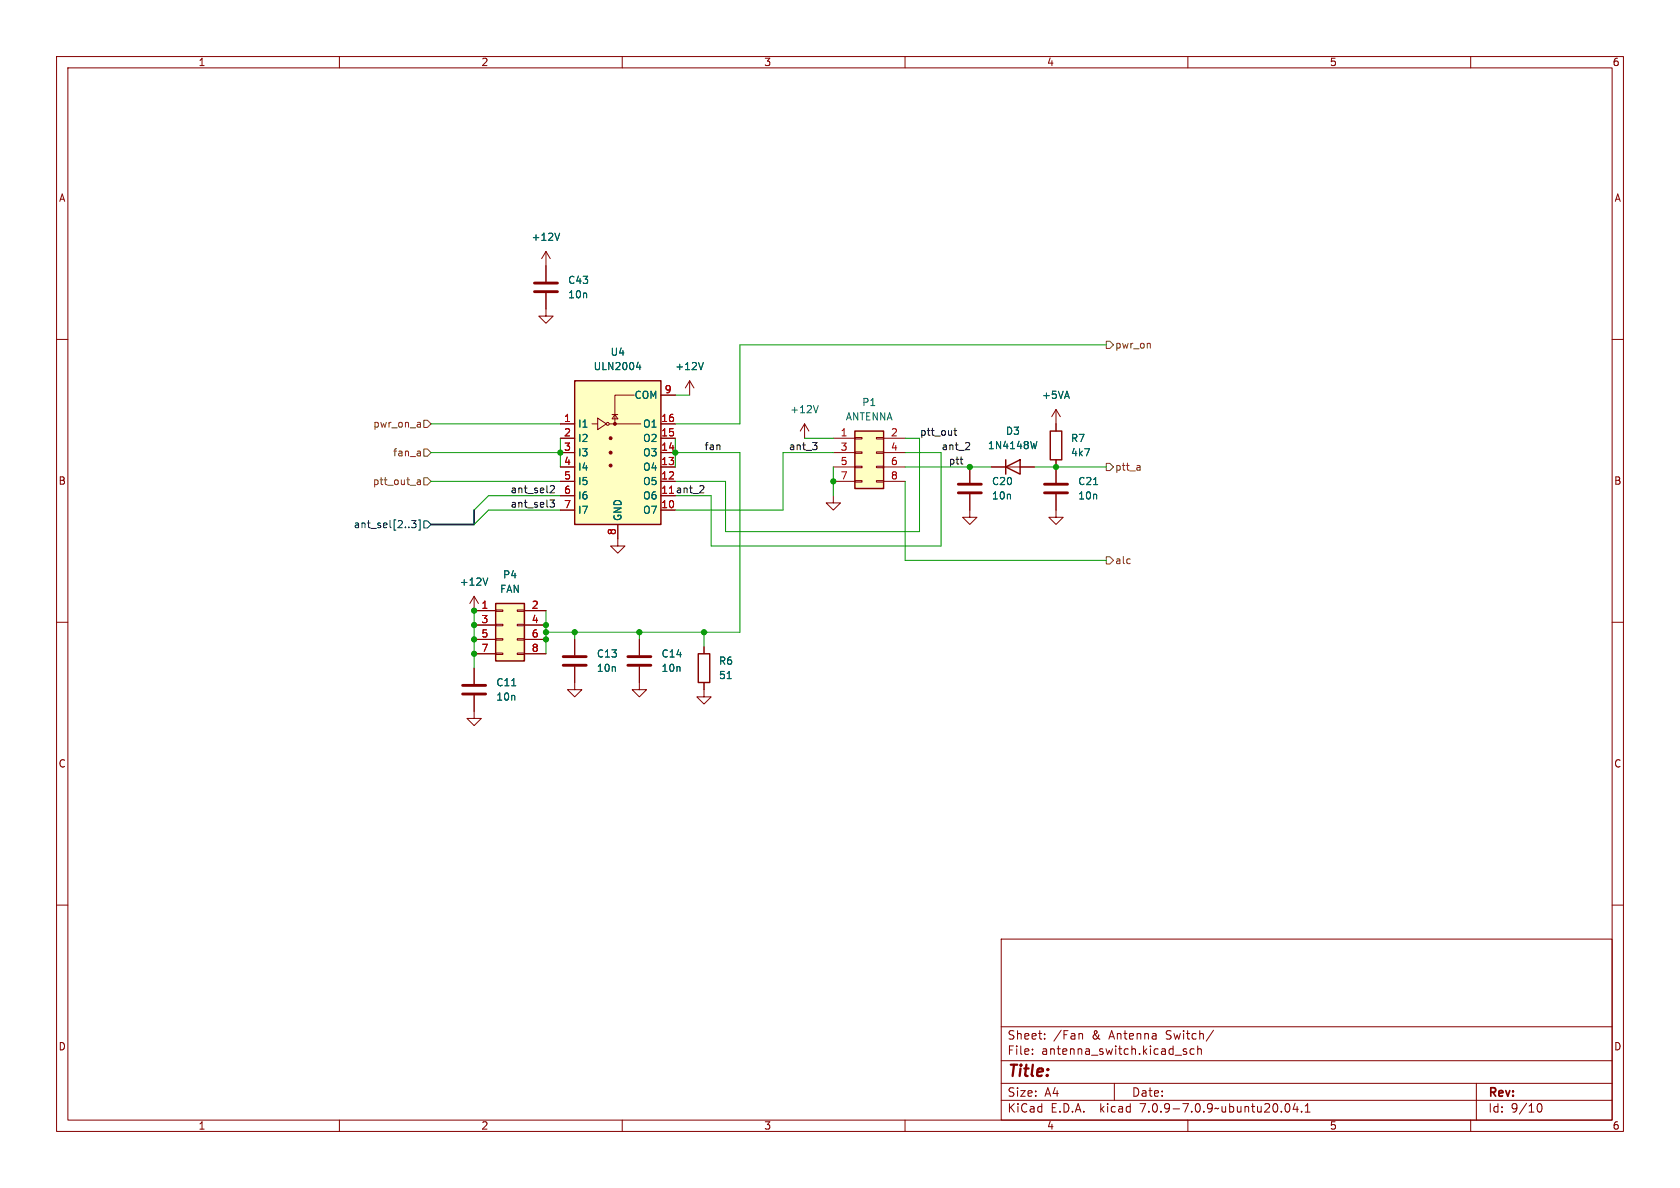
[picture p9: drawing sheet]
<svg xmlns="http://www.w3.org/2000/svg" width="297mm" height="210mm" viewBox="0 0 297 210" stroke-linecap="round" stroke-linejoin="round" font-family="sans-serif">
<g fill="none" stroke="#840000" stroke-width=".18">
<path d="M10 10h277v190h-277zM12 12h273v186h-273zM60 10v2M110 10v2M160 10v2M210 10v2M260 10v2M10 60h2M96.5 51.8v4.1h-1.3l1.3 1.3 1.3-1.3h-1.3M96.5 44.5v5.3M96.5 44.5l-.7 1.2M96.5 44.5l.8 1.2"/>
<path d="M285 60h2M99.1 74.9h2.5M99.1 77.5h2.5M104.6 74.9h1.1M105.7 73.9l1.5 1-1.5 1zM107.7 74.9h5.6M108.2 73.3h1M108.7 73.3l.5 .7h-1zM112.1 69.9h-3.4v5M116.8 74.9h2.6M116.8 77.5h2.6M116.8 69.9h2.6"/>
<path d="M121.9 67.3l-.7 1.3M121.9 67.3v2.6M121.9 67.3l.8 1.3M142.2 74.9l-.7 1.3M142.2 74.9v2.6M142.2 74.9l.8 1.3M147.3 77.5h3.8M151.1 79.9h1.3v.2h-1.3zM151.1 77.3h1.3v.3h-1.3zM154.9 79.9h1.3v.2h-1.3zM154.9 77.3h1.3v.3h-1.3zM156.2 77.5h3.8"/>
<path d="M186.7 72.4v3.8M186.7 72.4l-.8 1.3M186.7 72.4l.8 1.3M99.1 90.2h2.5M99.1 85.1h2.5M99.1 82.6h2.5M99.1 80h2.5M99.1 87.6h2.5M109.2 92.7v3.8h-1.3l1.3 1.3 1.3-1.3h-1.3M116.8 90.2h2.6M116.8 85.1h2.6M116.8 82.6h2.6"/>
<path d="M116.8 80h2.6M147.3 87.6v1.3h1.3l-1.3 1.3-1.3-1.3h1.3M147.3 85.1h3.8M147.3 82.6h3.8M147.3 80h3.8M151.1 85h1.3v.2h-1.3zM151.1 82.4h1.3v.3h-1.3zM154.9 85h1.3v.2h-1.3zM154.9 82.4h1.3v.3h-1.3zM156.2 85.1h3.8M156.2 82.6h3.8M156.2 80h3.8"/>
<path d="M171.4 87.4v4h-1.2l1.2 1.3 1.3-1.3h-1.3M171.4 82.6v2.7M175.3 82.6h7.6M186.7 87.4v4h-1.3l1.3 1.3 1.3-1.3h-1.3M186.7 81.3v4M10 110h2M83.8 105.4v2.6h3.8M83.8 110.5h3.8M83.8 113h3.8M83.8 115.6h3.8M83.8 105.4l-.7 1.3M83.8 118.1v2.8"/>
<path d="M83.8 105.4l.8 1.3M87.6 115.4h1.3v.3h-1.3zM87.6 112.9h1.3v.3h-1.3zM87.6 110.4h1.3v.2h-1.3zM87.6 107.8h1.3v.3h-1.3zM91.4 115.4h1.3v.3h-1.3zM91.4 112.9h1.3v.3h-1.3zM91.4 110.4h1.3v.2h-1.3zM91.4 107.8h1.3v.3h-1.3zM92.7 108h3.8M92.7 110.5h3.8M92.7 113h3.8"/>
<path d="M92.7 115.6h3.8M101.6 117.9v4h-1.3l1.3 1.3 1.3-1.3h-1.3M101.6 113v2.8M113 117.9v4h-1.2l1.2 1.3 1.3-1.3h-1.3M113 113v2.8M124.5 114.3v1.3M285 110h2M83.8 122.9v4.1h-1.3l1.3 1.3 1.3-1.3h-1.3M124.5 120.7v2.5h-1.3l1.3 1.3 1.2-1.3h-1.2M10 160h2M285 160h2M177 166h108v32h-108z"/>
<path d="M60 198v2M110 198v2M160 198v2M177 194.5h108M177 191.5h108M177 187.5h108M177 181.5h108M182.5 186.3v.1M182.5 185.5v.1M184.7 183.6v.1M184.7 182.8v.1M191 182.7l.3 .1 .1 .1v.8"/>
<path d="M197 191.5v3M209.7 185.5l-.3-.1-.2 .2v.2l.5 .2v.3h-.5M210 198v2M211.1 185.5l-.4-.1-.3 .3v.4l.1 .2h.6M211.7 185.5l.3-.1 .3 .1 .1 .9M211.7 184.9v1.5M214.5 182.1l-1.3 2M227.3 195.2l.2-.1a.81 .81 0 0 1 .6 .6 .81 .81 0 0 1-.3 .8l-.1 .1a.81 .81 0 0 1-.4-1.4zM229 195l-.4 1.1h.9M229.3 195.6v1M230.1 196.5v.1M230.7 196.6h.9"/>
<path d="M230.7 195.5l.5-.4v1.5M260 198v2M261 191.5v6.5M271.7 195.7l.2-.5 .2-.1a.8 .8 0 0 1 .5 .7 .8 .8 0 0 1-.5 .8l-.2-.1-.2-.5"/>
<circle cx="107.4" cy="74.9" r=".25"/>
</g>
<g fill="#ffffc2" stroke="#ffffc2" stroke-width=".18">
<path d="M87.6 106.7h5.1v10.1h-5.1z"/>
<path d="M101.6 67.3h15.2v25.4h-15.2z"/>
<path d="M151.1 76.2h5.1v10.2h-5.1z"/>
</g>
<path d="M101.6 67.3h15.2v25.4h-15.2zM151.1 76.2h5.1v10.2h-5.1zM185.7 76.2h2v5.1h-2zM177.8 82.6l2.5-1.3v2.5zM177.8 81.3v2.5M87.6 106.7h5.1v10.1h-5.1zM123.4 115.6h2.1v5.1h-2.1z" fill="none" stroke="#840000" stroke-width=".25"/>
<path d="M98.9 41.2l-.4 1.3M112.5 64.9h.8M113.1 64.5v.8M124.3 64.1l-.4 1.2M144.7 71.7l-.5 1.3M183.3 78l-.3 1.3M193.3 85.7h.8M86.2 102.2l-.4 1.2M128.6 120h.7M90.5 121.2h.7" fill="none" stroke="#006464" stroke-width=".18"/>
<path d="M94.5 51.6h4.1M94.5 50h4.1M169.4 87.1h4.1M169.4 85.6h4.1M184.7 87.1h4M184.7 85.6h4M99.6 117.6h4M99.6 116.1h4M111 117.6h4.1M111 116.1h4.1M81.8 122.7h4.1M81.8 121.2h4.1" fill="none" stroke="#840000" stroke-width=".51"/>
<g fill="#840000" stroke="#840000" stroke-width=".18">
<circle cx="107.9" cy="82.3" r=".25"/>
<circle cx="107.9" cy="80" r=".25"/>
<circle cx="107.9" cy="77.5" r=".25"/>
<circle cx="108.7" cy="74.9" r=".25"/>
</g>
<g fill="none" stroke="#725600" stroke-width=".18">
<path d="M74.2 74.7l.1 .1v.7M74.3 75.4l-.1 .1M74.3 75h-.1M74.9 74.3h.7l.6 .6-.6 .7h-.7zM74.9 79.4h.7l.6 .6-.6 .6h-.7zM195.6 60.3h.6l.6 .7-.6 .6h-.6zM203.3 60.8l.1 .7M73.7 85.5l.2 .2 .4-.1M73.8 84.9h.5v.8M74.3 85.1l-.4 .1-.2 .2M74.9 84.5h.7l.6 .6-.6 .6h-.7zM195.6 98.4h.6l.6 .7-.6 .6h-.6z"/>
<path d="M195.6 81.9h.6l.6 .7-.6 .6h-.6zM201.5 82.3l.1 .8M201.6 83.1h-.2M201.6 82.6h-.2"/>
</g>
<path d="M72.8 92h.8l-.5 .5 .4 .1v.6l-.2 .1-.5-.1M74 91.9h.3v1.8h-.3M74.9 92.1h.7l.6 .6-.6 .6h-.7z" fill="none" stroke="#000084" stroke-width=".18"/>
<path d="M143.7 78.2h.7l-.4 .5M144.3 78.8l.1 .2-.1 .4M168.6 76.1h.5M168.8 75.7v1.1l.3 .2M171.3 78.3l.1 .2v.3l-.8 .7h.8M97.2 88.4h.8l-.4 .5 .4 .1v.4l-.2 .3h-.4M97.3 85.9l.5-.1 .2 .4-.8 .9h.8M124.3 85.9l.1 .2v.3l-.7 .7h.7M169.7 81.2h.5M170.1 82h.1" fill="none" stroke="#0f0f0f" stroke-width=".18"/>
<path d="M83.8 90.2v2.5h-7.6" fill="none" stroke="#000084" stroke-width=".3"/>
<g fill="none" stroke="#009600" stroke-width=".18">
<path d="M76.2 74.9h22.9M99.1 77.5v5.1M119.4 69.9h2.5M119.4 77.5v5.1M142.2 77.5h5.1M160 77.5h2.6v16.5h-34.3v-8.9h-8.9M195.6 61h-64.8v13.9h-11.4M76.2 80h22.9M76.2 85.1h22.9M99.1 87.6h-12.7l-2.6 2.6M99.1 90.2h-12.7l-2.6 2.5M119.4 80h11.4v31.8h-34.3"/>
<path d="M147.3 80h-8.9v10.2h-19M147.3 82.6v5M160 85.1v14h35.6M160 80h6.4v16.5h-40.7v-8.9h-6.3M160 82.6h15.3M182.9 82.6h12.7M83.8 108v10.1M96.5 108v7.6M101.6 111.8v1.2M113 111.8v1.2M124.5 111.8v2.5"/>
</g>
<g fill="#009600" stroke="#009600" stroke-width=".18">
<circle cx="83.8" cy="113" r=".46"/>
<circle cx="83.8" cy="115.6" r=".46"/>
<circle cx="96.5" cy="111.8" r=".46"/>
<circle cx="101.6" cy="111.8" r=".46"/>
<circle cx="83.8" cy="108" r=".46"/>
<circle cx="96.5" cy="113" r=".46"/>
<circle cx="96.5" cy="110.5" r=".46"/>
<circle cx="113" cy="111.8" r=".46"/>
<circle cx="83.8" cy="110.5" r=".46"/>
<circle cx="124.5" cy="111.8" r=".46"/>
<circle cx="147.3" cy="85.1" r=".46"/>
<circle cx="119.4" cy="80" r=".46"/>
<circle cx="99.1" cy="80" r=".46"/>
<circle cx="171.4" cy="82.6" r=".46"/>
<circle cx="186.7" cy="82.6" r=".46"/>
</g>
<text font-size="2.8" fill="#840000" x="178" y="190.9">Title:</text>
<g font-size="2.1" fill="#840000">
<text x="178" y="184">Sheet:</text>
<text x="186.2" y="184">/Fan</text>
<text x="193.1" y="184">&amp;</text>
<text x="196.3" y="184">Antenna</text>
<text x="206.4" y="184">Switch/</text>
<text x="178" y="186.7">File:</text>
<text x="184.1" y="186.7">antenna_switch.kicad_sch</text>
<text x="178" y="196.9">KiCad</text>
<text x="178" y="194.1">Size:</text>
<text x="184.7" y="194.1">A4</text>
<text x="185.7" y="196.9">E.D.A.</text>
<text x="194.6" y="196.9">kicad</text>
<text x="200" y="194.1">Date:</text>
<text x="201.8" y="196.9">7.0.9-7.0.9~ubuntu20.04.1</text>
<text x="263" y="194.3">Rev:</text>
<text x="263" y="196.9">Id:</text>
<text x="267.1" y="196.9">9/10</text>
</g>
<g font-size="1.8" fill="#840000">
<text x="35" y="11.9">1</text>
<text x="85" y="11.9">2</text>
<text x="135" y="11.9">3</text>
<text x="185" y="11.9">4</text>
<text x="235" y="11.9">5</text>
<text x="285" y="11.9">6</text>
<text x="10.3" y="35.9">A</text>
<text x="285.3" y="35.9">A</text>
<text x="10.3" y="85.9">B</text>
<text x="285.3" y="85.9">B</text>
<text x="10.3" y="135.9">C</text>
<text x="285.3" y="135.9">C</text>
<text x="10.3" y="185.9">D</text>
<text x="285.3" y="185.9">D</text>
<text x="35" y="199.9">1</text>
<text x="85" y="199.9">2</text>
<text x="135" y="199.9">3</text>
<text x="185" y="199.9">4</text>
<text x="235" y="199.9">5</text>
<text x="285" y="199.9">6</text>
</g>
<g font-size="1.8" fill="#006464">
<text x="93.9" y="42.8">+12V</text>
<text x="100.3" y="50.4">C43</text>
<text x="100.3" y="52.9">10n</text>
<text x="104.9" y="65.6">ULN2004</text>
<text x="107.8" y="63.1">U4</text>
<text x="119.3" y="65.6">+12V</text>
<text x="112.1" y="70.7">COM</text>
<text x="152.3" y="72">P1</text>
<text x="184.1" y="70.7">+5VA</text>
<text x="102.1" y="75.8">I1</text>
<text x="113.6" y="75.8">O1</text>
<text x="139.6" y="73.3">+12V</text>
<text x="149.4" y="74.5">ANTENNA</text>
<text x="177.7" y="77.1">D3</text>
<text x="102.1" y="78.3">I2</text>
<text x="102.1" y="80.9">I3</text>
<text x="102.1" y="83.4">I4</text>
<text x="113.6" y="83.4">O4</text>
<text x="113.6" y="80.9">O3</text>
<text x="113.6" y="78.3">O2</text>
<text x="174.6" y="79.6">1N4148W</text>
<text x="189.2" y="78.3">R7</text>
<text x="189.2" y="80.9">4k7</text>
<text x="102.1" y="86">I5</text>
<text x="102.1" y="88.5">I6</text>
<text x="113.6" y="88.5">O6</text>
<text x="113.6" y="86">O5</text>
<text x="175.3" y="86">C20</text>
<text x="175.3" y="88.5">10n</text>
<text x="190.5" y="86">C21</text>
<text x="190.5" y="88.5">10n</text>
<text x="102.1" y="91">I7</text>
<text x="110.1" y="92.2" transform="rotate(-90 110.1 92.2)">GND</text>
<text x="113.6" y="91">O7</text>
<text x="81.2" y="103.7">+12V</text>
<text x="88.3" y="105">FAN</text>
<text x="88.8" y="102.5">P4</text>
<text x="105.4" y="116.4">C13</text>
<text x="105.4" y="119">10n</text>
<text x="116.8" y="116.4">C14</text>
<text x="116.8" y="119">10n</text>
<text x="127" y="117.7">R6</text>
<text x="87.6" y="121.5">C11</text>
<text x="87.6" y="124.1">10n</text>
<text x="127" y="120.2">51</text>
</g>
<g font-size="1.8" fill="#725600">
<text x="197" y="61.8">pwr_on</text>
<text x="65.9" y="75.8">pwr_on_a</text>
<text x="69.4" y="80.9">fan_a</text>
<text x="197" y="83.4">ptt_a</text>
<text x="65.8" y="86">ptt_out_a</text>
<text x="197" y="99.9">alc</text>
</g>
<g font-size="1.8" fill="#a90000">
<text x="117.4" y="69.6">9</text>
<text x="99.6" y="74.7">1</text>
<text x="99.6" y="77.2">2</text>
<text x="116.8" y="77.2">15</text>
<text x="116.8" y="74.7">16</text>
<text x="148.5" y="77.2">1</text>
<text x="157.4" y="77.2">2</text>
<text x="99.6" y="79.8">3</text>
<text x="99.6" y="82.3">4</text>
<text x="116.8" y="82.3">13</text>
<text x="116.8" y="79.8">14</text>
<text x="148.5" y="79.8">3</text>
<text x="148.5" y="82.3">5</text>
<text x="157.4" y="79.8">4</text>
<text x="157.4" y="82.3">6</text>
<text x="99.6" y="84.8">5</text>
<text x="99.6" y="87.4">6</text>
<text x="99.6" y="89.9">7</text>
<text x="116.8" y="89.9">10</text>
<text x="116.8" y="87.4">11 ant_2</text>
<text x="116.8" y="84.8">12</text>
<text x="116.8" y="87.4">11</text>
<text x="148.5" y="84.8">7</text>
<text x="157.4" y="84.8">8</text>
<text x="109" y="94.7" transform="rotate(-90 109 94.7)">8</text>
<text x="85" y="107.7">1</text>
<text x="93.9" y="107.7">2</text>
<text x="85" y="110.2">3</text>
<text x="85" y="112.8">5</text>
<text x="93.9" y="110.2">4</text>
<text x="93.9" y="112.8">6</text>
<text x="85" y="115.3">7</text>
<text x="93.9" y="115.3">8</text>
</g>
<g font-size="1.8" fill="#0f0f0f">
<text x="162.6" y="77.1">ptt_out</text>
<text x="124.5" y="79.7">fan</text>
<text x="139.4" y="79.7">ant_3</text>
<text x="166.4" y="79.7">ant_2</text>
<text x="167.6" y="82.2">ptt</text>
<text x="90.2" y="89.8">ant_sel3</text>
<text x="90.2" y="87.3">ant_sel2</text>
</g>
<text font-size="1.8" fill="#000084" x="62.4" y="93.6">ant_sel[2..3]</text>
</svg>
